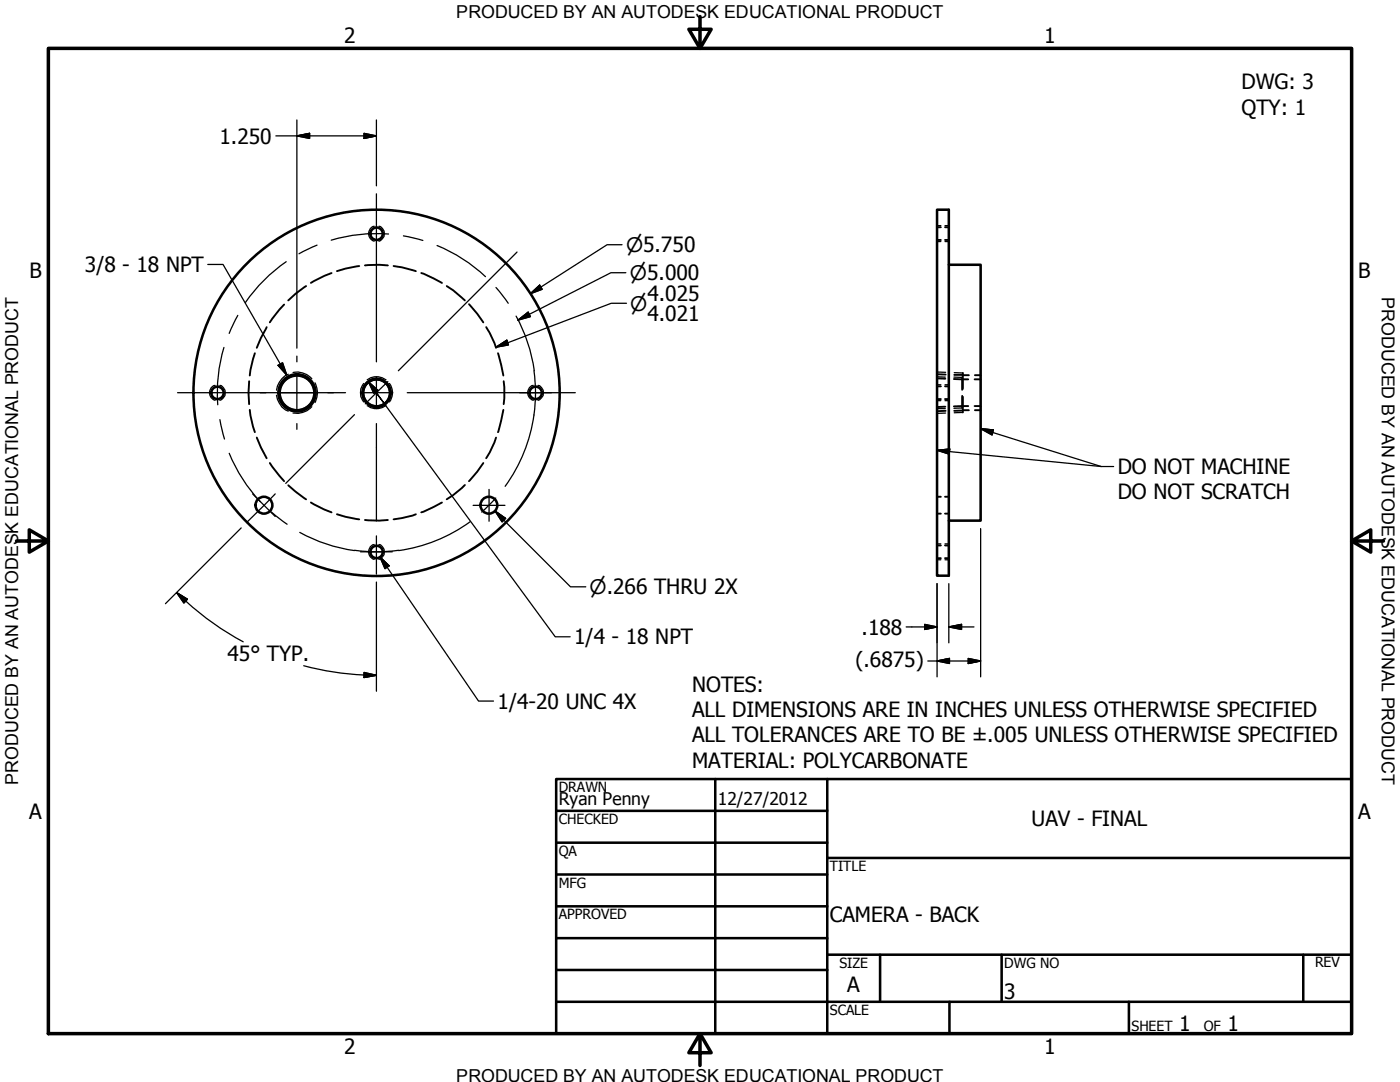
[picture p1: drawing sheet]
<svg xmlns="http://www.w3.org/2000/svg" width="279mm" height="216mm" viewBox="0 0 279 216" stroke-linecap="round" stroke-linejoin="round" font-family="sans-serif">
<!-- layer: Visible (ANSI) -->
<g fill="none" stroke="#000" stroke-width=".51">
<path d="M187 41.8h2.4v73.1h-2.4zM189.4 52.8h6.3v51.1h-6.3"/>
<circle cx="75.2" cy="46.6" r="1.24"/>
<circle cx="43.4" cy="78.4" r="1.24"/>
<circle cx="59.3" cy="78.4" r="3.5"/>
<circle cx="59.3" cy="78.4" r="3.7"/>
<circle cx="75.2" cy="78.4" r="2.7"/>
<circle cx="75.2" cy="78.4" r="2.83"/>
<circle cx="75.2" cy="78.4" r="36.5"/>
<circle cx="106.9" cy="78.4" r="1.24"/>
<circle cx="52.7" cy="100.8" r="1.68"/>
<circle cx="75.2" cy="110.1" r="1.24"/>
<circle cx="97.6" cy="100.8" r="1.68"/>
</g>
<!-- layer: Hidden Narrow (ANSI) -->
<g fill="none" stroke="#000" stroke-width=".25">
<path d="M74.7 45.1a1.55 1.55 0 0 0-1.2 1.5 1.55 1.55 0 0 0 1.2 1.5M75.6 45.1a1.57 1.57 0 0 1 1.1 1.5 1.57 1.57 0 0 1-1.1 1.5M187 45h.8M187 48.2h.8M188.6 45h.8M188.6 48.2h.8M42.9 76.9a1.55 1.55 0 0 0-1.1 1.5 1.55 1.55 0 0 0 1.1 1.5M43.9 76.9a1.57 1.57 0 0 1 1.1 1.5 1.57 1.57 0 0 1-1.1 1.5M55.2 78.9a4.1 4.1 0 0 0 2.3 3.1M57.5 74.7a4 4 0 0 0-2.3 3.2M58.5 74.4a3.9 3.9 0 0 1 3.7 1.2M62.9 76.4a4.1 4.1 0 0 1 0 3.9"/>
<path d="M72.6 76.5a2.99 2.99 0 0 0 0 3.7M73.3 75.8a3.2 3.2 0 0 1 3.7 0M77.7 76.5a2.99 2.99 0 0 1 0 3.7M106.4 76.9a1.55 1.55 0 0 0-1.1 1.5 1.55 1.55 0 0 0 1.1 1.5M107.4 76.9a1.57 1.57 0 0 1 1.1 1.5 1.57 1.57 0 0 1-1.1 1.5M187 74.2l1.7 .1M187 76.8h.8M187 79.9h.8M187 75.2h1.7M188.6 76.8h.8M188.6 79.9h.8M190.4 75.2l1.6 .1"/>
<path d="M190.4 74.4h1.8M62.2 81.2a4.2 4.2 0 0 1-3.7 1.2M73.3 81a3.2 3.2 0 0 0 3.7 0M187 81.5h1.7M188.7 82.4l-1.7 .1M192 81.4l-1.6 .1M192.2 82.3l-1.8 .1M74.7 108.6a1.55 1.55 0 0 0-1.2 1.5 1.55 1.55 0 0 0 1.2 1.5M75.6 108.6a1.57 1.57 0 0 1 1.1 1.5 1.57 1.57 0 0 1-1.1 1.5M187 108.5h.8M187 111.7h.8M188.6 108.5h.8"/>
<path d="M188.6 111.7h.8"/>
</g>
<!-- layer: Hidden (ANSI) -->
<g fill="none" stroke="#000" stroke-width=".38">
<path d="M61.1 57.1l-2.1 1.5-1.5 1.3M66.2 54.5l-1.5 .6-2.7 1.4M71.7 53.1l-2.7 .5-1.8 .5M72.8 53l2.9-.2 1.7 .2M78.5 53.1l1.7 .2 2.8 .8M84.1 54.5l4.1 2M89.2 57.1l1.2 .8 2.4 2M187 45.3h.8M187 47.9h.8M188.6 45.3h.8M188.6 47.9h.8M49.7 76.1l-.1 2.3 .1 2.2"/>
<path d="M50.9 70.5l-.9 3.4-.2 1M53.2 65.3l-1.1 2.1-.9 2M56.7 60.8l-.9 1-2 2.5M93.6 60.7l1.6 1.9 1.3 1.7M97 65.3l.7 1.1 1.3 3M99.4 70.5l1.1 4.4M100.5 76.1l.1 1.1-.1 3.4M187 74.7h1.7M187 77.1h.8M187 79.6h.8M187 75.5l1.7 .1M188.6 77.1h.8"/>
<path d="M188.6 79.6h.8M190.4 75.6l2.8 .1M190.4 74.8h1.8M192 75.3v2.5M192 79v2.4M192.2 74.9h1.2M192.2 74.4v3.2M192.2 79.2v3.1M194.5 75.7h1.2M194.6 74.9h1.1M49.8 81.8l.2 1.1 .9 3.3M51.2 87.3l.9 2 1.1 2.1"/>
<path d="M53.8 92.4l2.9 3.6M57.5 96.8l3.6 2.8M92.8 96.8l-2.4 2-1.2 .8M96.5 92.4l-1.3 1.7-1.6 1.9M99 87.3l-1.3 3-.7 1.1M100.5 81.8l-1.1 4.4M187 99.1h.8M188.6 99.1h.8M188.7 81.2h-1.7M188.7 82h-1.7M192.2 81.9h1.2M192.2 81.9l-1.8 .1"/>
<path d="M193.2 81l-2.8 .1M194.5 81h1.2M194.6 81.9h1.1M62 100.3l2.7 1.4 1.5 .5M67.2 102.6l1.8 .5 2.7 .5M72.8 103.8l2.9 .1 1.7-.1M83 102.6l-2.8 .8-1.7 .2M88.2 100.3l-4.1 1.9M187 102.5h.8M187 108.8h.8M187 111.4h.8M188.6 102.5h.8"/>
<path d="M188.6 108.8h.8M188.6 111.4h.8"/>
</g>
<!-- layer: Border (ANSI) -->
<path d="M9.7 9.7h260v196.5h-260zM139.7 3.3v6.4l-2.2-3.9h4.4l-2.2 3.9M3.3 107.9h6.4l-3.9-2.2v4.5l3.9-2.3M269.7 107.9l3.9 2.3v-4.5l-3.9 2.2h6.4M139.7 206.2l2.2 3.9h-4.4l2.2-3.9v6.4" fill="none" stroke="#000" stroke-width=".7"/>
<!-- layer: Title (ANSI) -->
<g fill="none" stroke="#000" stroke-width=".51">
<path d="M111 155.4h158.7v50.8h-158.7zM142.7 155.4v50.8M165.1 155.4v50.8M111 161.8h54.1M111 168.1h54.1M111 174.5h54.1M165.1 171.2h104.6M111 180.8h54.1M111 187.2h54.1M111 193.5h54.1M111 199.9h158.7M165.1 190.5h104.6"/>
<path d="M175.6 190.5v9.4M189.5 199.9v6.3M199.9 190.5v9.4M225.3 199.9v6.3M260.1 190.5v9.4"/>
</g>
<!-- layer: Symbol (ANSI) -->
<g fill="none" stroke="#000" stroke-width=".25">
<path d="M41.5 52.8h3l12.7 22M55.5 72.9l.9-.5 .8 2.4zM73.5 76.2l1.9 1.7-.8 .6zM73.5 76.2l1.5 2M76.7 80.5l-1.7-2.3 35.8 48.9h3M187 89.9l2.5-.3-.1 1zM187 89.9l32.8 3.2h2.4M195.7 85.5l2.5 .3-.2 1zM195.7 85.5l24.1 7.6M75.8 111.1l1.9 1.8-.9 .6zM75.8 111.1l19.7 28.8h3M98.8 102l2.1 1.4-.7 .7z"/>
<path d="M98.8 102l15.1 15.1h3"/>
</g>
<path d="M55.5 72.9l1.7 1.9zM55.5 72.9l.9-.5 .8 2.4zM73.5 76.2l1.9 1.7zM73.5 76.2l1.9 1.7-.8 .6zM187 89.9l2.5-.3zM187 89.9l2.5-.3-.1 1zM195.7 85.5l2.5 .3zM195.7 85.5l2.5 .3-.2 1zM75.8 111.1l1.9 1.8zM75.8 111.1l1.9 1.8-.9 .6zM98.8 102l2.1 1.4zM98.8 102l2.1 1.4-.7 .7z" fill="#000" stroke="#000" stroke-width=".25"/>
<!-- layer: Center Mark (ANSI) -->
<path d="M35.4 78.4h33.6M59.2 71.1v1.1M59.2 75.2v6.3M71.9 78.4h6.4M81.3 78.4h33.5M103.7 78.4h6.3M50.4 98.6l4.5 4.5M59.2 84.5v1.2M97.6 97.7v6.3M71.9 110.1h6.4M94.4 100.8h6.4" fill="none" stroke="#000" stroke-width=".25"/>
<!-- layer: Centerline (ANSI) -->
<g fill="none" stroke="#000" stroke-width=".25">
<path d="M75.1 38.7v33.5M57.1 52.2a31.8 31.8 0 0 0-8.1 8.2M63.3 48.9l-3.6 1.7M77.5 46.7a31.8 31.8 0 0 0-11.4 1.2M80.5 47.1l3.9 .9M87.2 49a31.8 31.8 0 0 1 9.7 6.2M99 57.4l2.4 3.1M103.2 50.3l-23.7 23.7M44.7 69.3a31.8 31.8 0 0 0-1.2 11.5M47.5 62.9l-1.8 3.6M75.1 75.2v6.3M77.4 76.1l-4.5 4.5"/>
<path d="M103 63.1a31.8 31.8 0 0 1 3.6 10.9M106.6 74l.3 4.4-.3 4.4M43.9 83.7l.9 3.9M45.7 90.5a31.8 31.8 0 0 0 6.3 9.6M54.9 98.6l-5.7 5.7M70.7 82.7l-13.7 13.8M75.1 84.5v19.4M98.9 99.4l-2.8 2.8M106.6 82.8a31.7 31.7 0 0 1-5.8 14.2M54.2 102.2l3.1 2.4M59.8 106.2a31.8 31.8 0 0 0 10.9 3.7M70.7 109.8l4.4 .3 4.4-.3"/>
<path d="M75.1 106.9v7.7M93.8 104.1a31.8 31.8 0 0 1-14.2 5.8"/>
</g>
<!-- layer: Dimension (ANSI) -->
<g fill="none" stroke="#000" stroke-width=".25">
<path d="M55.1 27.1h20M59.2 27.1l2.6-.5v1zM59.2 23.9v45.6M72.6 26.6l2.5 .5-2.5 .5zM75.1 23.9v13.2M105.9 58.6l1.8-1.7 .5 .8zM124.1 48.8h-2.9l-15.3 9.8M124.9 54.4h-3l-18.5 9.5M99 69.3l2.2-1.4 .3 .9zM103.4 63.9l2-1.6 .5 .9zM125 60.5h-3l-23 8.8M35.2 118.2l2.2 1.4-.7 .7z"/>
<path d="M35.2 118.2l1.9 1.8M37.1 120a56.4 56.4 0 0 0 11.4 8.1M48.1 105.3l-15.1 15.2M75.1 116.1v21.8M187 116.5v18.6M189.4 116.5v11.8M195.7 105.5v29.6M60.6 132.8a56.4 56.4 0 0 0 12 1.9M72.6 134.2l2.5 .5-2.5 .5zM72.6 134.7h2.5M180.8 125.1h6.2M184.5 124.6l2.5 .5-2.5 .5z"/>
<path d="M185.2 131.9h10.5M187 131.9l2.5-.5v1zM189.4 125.1l2.5-.5v1zM189.4 125.1h5M193.2 131.4l2.5 .5-2.5 .5z"/>
</g>
<g fill="#000" stroke="#000" stroke-width=".25">
<path d="M59.2 27.1l2.6-.5zM59.2 27.1l2.6-.5v1zM72.6 27.6l2.5-.5zM72.6 26.6l2.5 .5-2.5 .5zM105.9 58.6l1.8-1.7zM105.9 58.6l1.8-1.7 .5 .8zM99 69.3l2.2-1.4zM99 69.3l2.2-1.4 .3 .9zM103.4 63.9l2-1.6zM103.4 63.9l2-1.6 .5 .9zM35.2 118.2l2.2 1.4zM35.2 118.2l2.2 1.4-.7 .7z"/>
<path d="M72.6 135.2l2.5-.5zM72.6 134.2l2.5 .5-2.5 .5zM184.5 125.6l2.5-.5zM184.5 124.6l2.5 .5-2.5 .5zM187 131.9l2.5-.5zM187 131.9l2.5-.5v1zM189.4 125.1l2.5-.5zM189.4 125.1l2.5-.5v1zM193.2 132.4l2.5-.5zM193.2 131.4l2.5 .5-2.5 .5z"/>
</g>
<g font-size="4.2">
<text x="68.7" y="8.6">2</text>
<text x="208.4" y="8.6">1</text>
<text x="247.8" y="17.8">DWG: 3</text>
<text x="247.8" y="22.9">QTY: 1</text>
<text x="43.8" y="28.6">1.250</text>
<text x="5.9" y="55.5">B</text>
<text x="17" y="54.3">3/8 - 18 NPT</text>
<text x="271.1" y="55.5">B</text>
<text x="129.2" y="60.1">4.025</text>
<text x="129.2" y="64">4.021</text>
<text x="223.1" y="94.6">DO NOT MACHINE</text>
<text x="223.1" y="99.6">DO NOT SCRATCH</text>
<text x="45.4" y="132">45° TYP.</text>
<text x="114.6" y="128.6">1/4 - 18 NPT</text>
<text x="172" y="126.6">.188</text>
<text x="170.8" y="133">(.6875)</text>
<text x="99.3" y="141.4">1/4-20 UNC 4X</text>
<text x="138.1" y="138.1">NOTES:</text>
<text x="138.1" y="143.1">ALL DIMENSIONS ARE IN INCHES UNLESS OTHERWISE SPECIFIED</text>
<text x="138.1" y="148.1">ALL TOLERANCES ARE TO BE ±.005 UNLESS OTHERWISE SPECIFIED</text>
<text x="138.1" y="153.2">MATERIAL: POLYCARBONATE</text>
<text x="5.8" y="163.4">A</text>
<text x="205.9" y="164.8">UAV - FINAL</text>
<text x="271" y="163.4">A</text>
<text x="165.6" y="183.9">CAMERA - BACK</text>
<text x="169.1" y="198">A</text>
<text x="200.4" y="199.3">3</text>
<text x="235.3" y="205.7">1</text>
<text x="245" y="205.7">1</text>
<text x="68.7" y="210.3">2</text>
<text x="208.4" y="210.3">1</text>
</g>
<g font-size="4">
<text x="125" y="50.3">⌀5.750</text>
<text x="125.7" y="55.9">⌀5.000</text>
<text x="125.8" y="62">⌀</text>
<text x="117.7" y="118.6">⌀.266 THRU 2X</text>
</g>
<g font-size="3.6">
<text x="91.1" y="3.6">PRODUCED BY AN AUTODESK EDUCATIONAL PRODUCT</text>
<text x="275.8" y="59.3" transform="rotate(90 275.8 59.3)">PRODUCED BY AN AUTODESK EDUCATIONAL PRODUCT</text>
<text x="3.6" y="156.6" transform="rotate(-90 3.6 156.6)">PRODUCED BY AN AUTODESK EDUCATIONAL PRODUCT</text>
<text x="91.1" y="215.9">PRODUCED BY AN AUTODESK EDUCATIONAL PRODUCT</text>
</g>
<g font-size="3.5">
<text x="111.5" y="160.6">Ryan Penny</text>
<text x="143.3" y="160.7">12/27/2012</text>
</g>
<g font-size="2.8">
<text x="111.5" y="158">DRAWN</text>
<text x="111.5" y="164.4">CHECKED</text>
<text x="111.5" y="170.8">QA</text>
<text x="165.6" y="173.7">TITLE</text>
<text x="111.5" y="177.1">MFG</text>
<text x="111.5" y="183.5">APPROVED</text>
<text x="167.5" y="193.1">SIZE</text>
<text x="200.4" y="193.1">DWG NO</text>
<text x="262.4" y="193">REV</text>
<text x="165.6" y="202.5">SCALE</text>
<text x="225.8" y="205.7">SHEET</text>
<text x="240.2" y="205.7">OF</text>
</g>
</svg>
